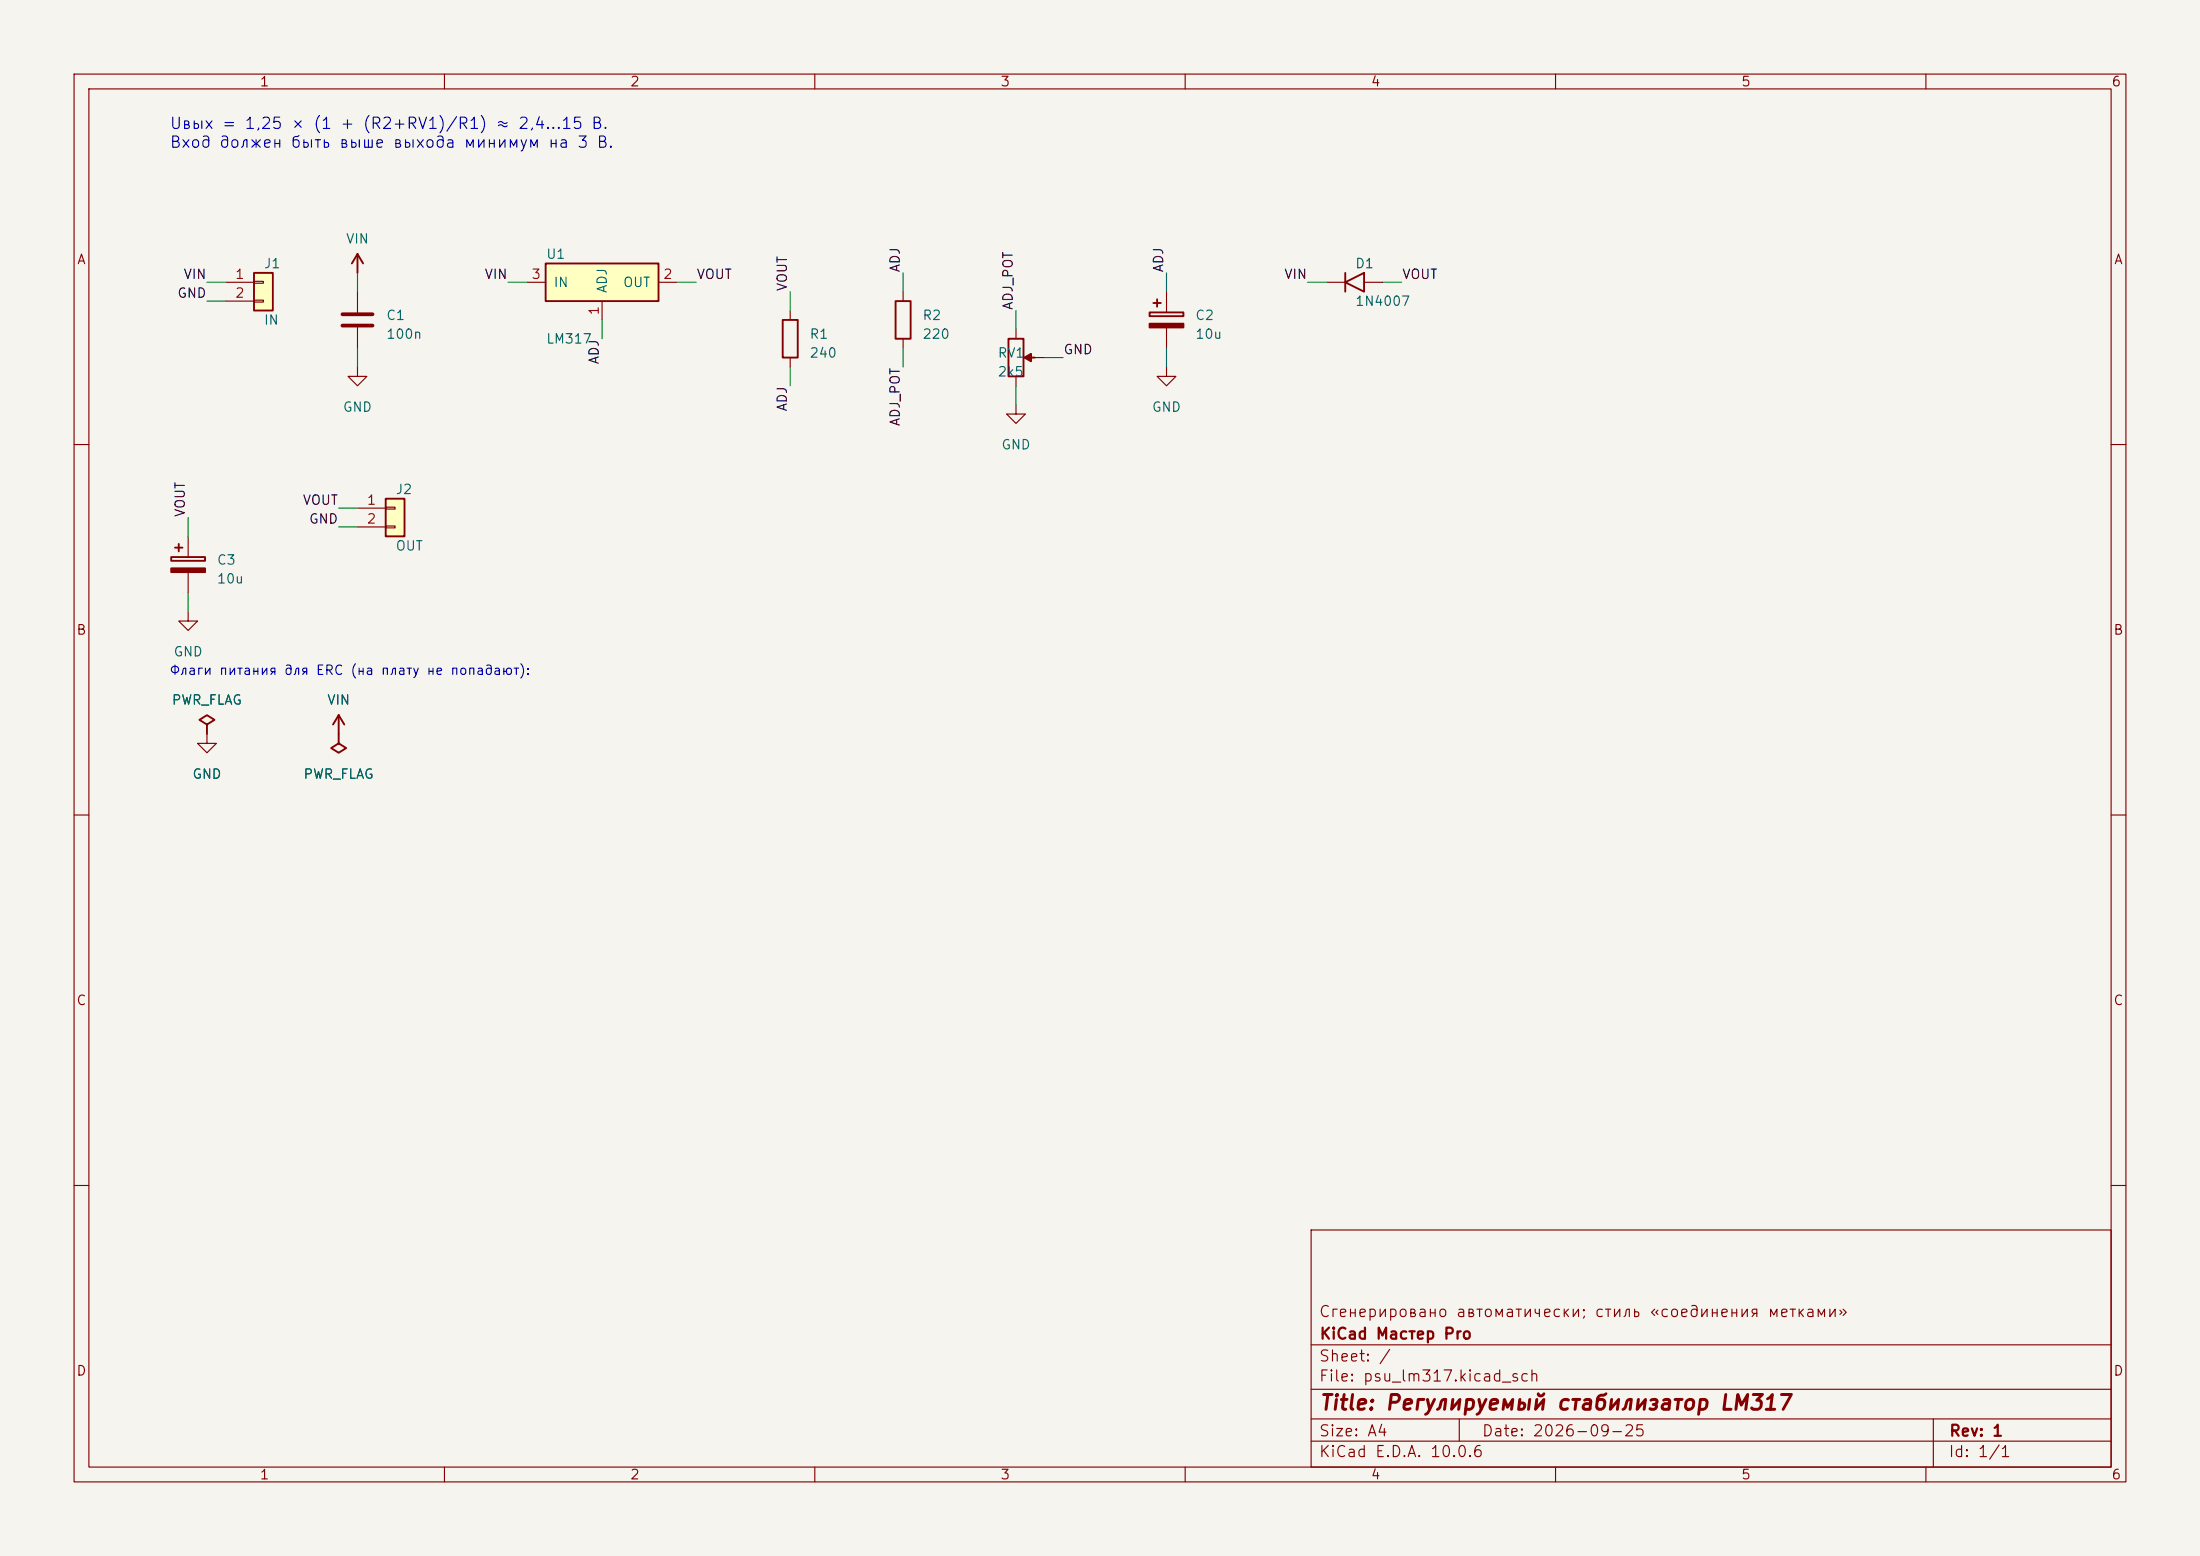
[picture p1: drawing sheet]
(kicad_sch (version 20231120) (generator "eeschema") (generator_version "8.0")
 (paper "A4")
 (title_block (title "Регулируемый стабилизатор LM317") (date "2026-09-25") (rev "1") (company "KiCad Мастер Pro") (comment 1 "Сгенерировано автоматически; стиль «соединения метками»"))
 (lib_symbols (symbol "KiCadMaster:Conn_01x02" (pin_numbers) (pin_names (offset 0) hide) (exclude_from_sim no) (in_bom yes) (on_board yes) (property "Reference" "J" (at 0 5.08 0) (effects (font (size 1.27 1.27)))) (property "Value" "Conn_01x02" (at 0 -2.54 0) (effects (font (size 1.27 1.27)))) (property "Footprint" "" (at 0 0 0) (effects (font (size 1.27 1.27)) hide)) (property "Datasheet" "~" (at 0 0 0) (effects (font (size 1.27 1.27)) hide)) (property "Description" "Разъём" (at 0 0 0) (effects (font (size 1.27 1.27)) hide)) (symbol "Conn_01x02_0_1" (rectangle (start -1.27 3.81) (end 1.27 -1.27) (stroke (width 0.254) (type default)) (fill (type background))) (rectangle (start -1.27 2.667) (end 0 2.413) (stroke (width 0.1524) (type default)) (fill (type none))) (rectangle (start -1.27 0.127) (end 0 -0.127) (stroke (width 0.1524) (type default)) (fill (type none)))) (symbol "Conn_01x02_1_1" (pin passive line (at -5.08 2.54 0) (length 3.81) (name "Pin_1" (effects (font (size 1.27 1.27)))) (number "1" (effects (font (size 1.27 1.27))))) (pin passive line (at -5.08 0 0) (length 3.81) (name "Pin_2" (effects (font (size 1.27 1.27)))) (number "2" (effects (font (size 1.27 1.27))))))) (symbol "KiCadMaster:C" (pin_numbers hide) (pin_names (offset 0) hide) (exclude_from_sim no) (in_bom yes) (on_board yes) (property "Reference" "C" (at 3.81 0.635 0) (effects (font (size 1.27 1.27)))) (property "Value" "C" (at 3.81 -1.905 0) (effects (font (size 1.27 1.27)))) (property "Footprint" "" (at 0 0 0) (effects (font (size 1.27 1.27)) hide)) (property "Datasheet" "~" (at 0 0 0) (effects (font (size 1.27 1.27)) hide)) (property "Description" "Конденсатор" (at 0 0 0) (effects (font (size 1.27 1.27)) hide)) (symbol "C_0_1" (polyline (pts (xy -2.032 0.762) (xy 2.032 0.762)) (stroke (width 0.508) (type default)) (fill (type none))) (polyline (pts (xy -2.032 -0.762) (xy 2.032 -0.762)) (stroke (width 0.508) (type default)) (fill (type none)))) (symbol "C_1_1" (pin passive line (at 0 3.81 270) (length 3.048) (name "~" (effects (font (size 1.27 1.27)))) (number "1" (effects (font (size 1.27 1.27))))) (pin passive line (at 0 -3.81 90) (length 3.048) (name "~" (effects (font (size 1.27 1.27)))) (number "2" (effects (font (size 1.27 1.27))))))) (symbol "KiCadMaster:LM317" (pin_numbers) (pin_names (offset 1.016)) (exclude_from_sim no) (in_bom yes) (on_board yes) (property "Reference" "U" (at -7.62 3.81 0) (effects (font (size 1.27 1.27)))) (property "Value" "LM317" (at -7.62 -7.62 0) (effects (font (size 1.27 1.27)))) (property "Footprint" "" (at 0 0 0) (effects (font (size 1.27 1.27)) hide)) (property "Datasheet" "~" (at 0 0 0) (effects (font (size 1.27 1.27)) hide)) (property "Description" "Регулируемый стабилизатор LM317, TO-220" (at 0 0 0) (effects (font (size 1.27 1.27)) hide)) (property "ki_keywords" "regulator adjustable" (at 0 0 0) (effects (font (size 1.27 1.27)) hide)) (symbol "LM317_0_1" (rectangle (start -7.62 2.54) (end 7.62 -2.54) (stroke (width 0.254) (type default)) (fill (type background)))) (symbol "LM317_1_1" (pin power_in line (at -10.16 0 0) (length 2.54) (name "IN" (effects (font (size 1.27 1.27)))) (number "3" (effects (font (size 1.27 1.27))))) (pin power_out line (at 10.16 0 180) (length 2.54) (name "OUT" (effects (font (size 1.27 1.27)))) (number "2" (effects (font (size 1.27 1.27))))) (pin input line (at 0 -5.08 90) (length 2.54) (name "ADJ" (effects (font (size 1.27 1.27)))) (number "1" (effects (font (size 1.27 1.27))))))) (symbol "KiCadMaster:R" (pin_numbers hide) (pin_names (offset 0) hide) (exclude_from_sim no) (in_bom yes) (on_board yes) (property "Reference" "R" (at 2.54 0.635 0) (effects (font (size 1.27 1.27)))) (property "Value" "R" (at 2.54 -1.905 0) (effects (font (size 1.27 1.27)))) (property "Footprint" "" (at 0 0 0) (effects (font (size 1.27 1.27)) hide)) (property "Datasheet" "~" (at 0 0 0) (effects (font (size 1.27 1.27)) hide)) (property "Description" "Резистор" (at 0 0 0) (effects (font (size 1.27 1.27)) hide)) (symbol "R_0_1" (rectangle (start -1.016 -2.54) (end 1.016 2.54) (stroke (width 0.254) (type default)) (fill (type none)))) (symbol "R_1_1" (pin passive line (at 0 3.81 270) (length 1.27) (name "~" (effects (font (size 1.27 1.27)))) (number "1" (effects (font (size 1.27 1.27))))) (pin passive line (at 0 -3.81 90) (length 1.27) (name "~" (effects (font (size 1.27 1.27)))) (number "2" (effects (font (size 1.27 1.27))))))) (symbol "KiCadMaster:R_Potentiometer" (pin_numbers hide) (pin_names (offset 0) hide) (exclude_from_sim no) (in_bom yes) (on_board yes) (property "Reference" "RV" (at -2.54 0.635 0) (effects (font (size 1.27 1.27)))) (property "Value" "R_Potentiometer" (at -2.54 -1.905 0) (effects (font (size 1.27 1.27)))) (property "Footprint" "" (at 0 0 0) (effects (font (size 1.27 1.27)) hide)) (property "Datasheet" "~" (at 0 0 0) (effects (font (size 1.27 1.27)) hide)) (property "Description" "Потенциометр" (at 0 0 0) (effects (font (size 1.27 1.27)) hide)) (symbol "R_Potentiometer_0_1" (rectangle (start -1.016 -2.54) (end 1.016 2.54) (stroke (width 0.254) (type default)) (fill (type none))) (polyline (pts (xy 2.54 0) (xy 1.524 0)) (stroke (width 0.254) (type default)) (fill (type none))) (polyline (pts (xy 1.143 0) (xy 2.032 0.508) (xy 2.032 -0.508) (xy 1.143 0)) (stroke (width 0.254) (type default)) (fill (type outline)))) (symbol "R_Potentiometer_1_1" (pin passive line (at 0 3.81 270) (length 1.27) (name "1" (effects (font (size 1.27 1.27)))) (number "1" (effects (font (size 1.27 1.27))))) (pin passive line (at 3.81 0 180) (length 1.27) (name "2" (effects (font (size 1.27 1.27)))) (number "2" (effects (font (size 1.27 1.27))))) (pin passive line (at 0 -3.81 90) (length 1.27) (name "3" (effects (font (size 1.27 1.27)))) (number "3" (effects (font (size 1.27 1.27))))))) (symbol "KiCadMaster:C_Polarized" (pin_numbers hide) (pin_names (offset 0) hide) (exclude_from_sim no) (in_bom yes) (on_board yes) (property "Reference" "C" (at 3.81 0.635 0) (effects (font (size 1.27 1.27)))) (property "Value" "C_Polarized" (at 3.81 -1.905 0) (effects (font (size 1.27 1.27)))) (property "Footprint" "" (at 0 0 0) (effects (font (size 1.27 1.27)) hide)) (property "Datasheet" "~" (at 0 0 0) (effects (font (size 1.27 1.27)) hide)) (property "Description" "Полярный конденсатор" (at 0 0 0) (effects (font (size 1.27 1.27)) hide)) (symbol "C_Polarized_0_1" (rectangle (start -2.286 0.508) (end 2.286 1.016) (stroke (width 0.254) (type default)) (fill (type none))) (rectangle (start -2.286 -1.016) (end 2.286 -0.508) (stroke (width 0.254) (type default)) (fill (type outline))) (polyline (pts (xy -1.778 2.286) (xy -0.762 2.286)) (stroke (width 0.254) (type default)) (fill (type none))) (polyline (pts (xy -1.27 2.794) (xy -1.27 1.778)) (stroke (width 0.254) (type default)) (fill (type none)))) (symbol "C_Polarized_1_1" (pin passive line (at 0 3.81 270) (length 2.794) (name "~" (effects (font (size 1.27 1.27)))) (number "1" (effects (font (size 1.27 1.27))))) (pin passive line (at 0 -3.81 90) (length 2.794) (name "~" (effects (font (size 1.27 1.27)))) (number "2" (effects (font (size 1.27 1.27))))))) (symbol "KiCadMaster:D" (pin_numbers hide) (pin_names (offset 0) hide) (exclude_from_sim no) (in_bom yes) (on_board yes) (property "Reference" "D" (at 0 2.54 0) (effects (font (size 1.27 1.27)))) (property "Value" "D" (at 0 -2.54 0) (effects (font (size 1.27 1.27)))) (property "Footprint" "" (at 0 0 0) (effects (font (size 1.27 1.27)) hide)) (property "Datasheet" "~" (at 0 0 0) (effects (font (size 1.27 1.27)) hide)) (property "Description" "Диод" (at 0 0 0) (effects (font (size 1.27 1.27)) hide)) (symbol "D_0_1" (polyline (pts (xy 1.27 1.27) (xy 1.27 -1.27) (xy -1.27 0) (xy 1.27 1.27)) (stroke (width 0.254) (type default)) (fill (type none))) (polyline (pts (xy -1.27 1.27) (xy -1.27 -1.27)) (stroke (width 0.254) (type default)) (fill (type none)))) (symbol "D_1_1" (pin passive line (at -3.81 0 0) (length 2.54) (name "K" (effects (font (size 1.27 1.27)))) (number "1" (effects (font (size 1.27 1.27))))) (pin passive line (at 3.81 0 180) (length 2.54) (name "A" (effects (font (size 1.27 1.27)))) (number "2" (effects (font (size 1.27 1.27))))))) (symbol "KiCadMaster:VIN" (power) (pin_numbers hide) (pin_names (offset 0) hide) (exclude_from_sim no) (in_bom yes) (on_board yes) (property "Reference" "#PWR" (at 0 -3.81 0) (effects (font (size 1.27 1.27)) hide)) (property "Value" "VIN" (at 0 3.556 0) (effects (font (size 1.27 1.27)))) (property "Footprint" "" (at 0 0 0) (effects (font (size 1.27 1.27)) hide)) (property "Datasheet" "~" (at 0 0 0) (effects (font (size 1.27 1.27)) hide)) (property "Description" "Символ питания: VIN" (at 0 0 0) (effects (font (size 1.27 1.27)) hide)) (symbol "VIN_0_1" (polyline (pts (xy -0.762 1.27) (xy 0 2.54)) (stroke (width 0.254) (type default)) (fill (type none))) (polyline (pts (xy 0 0) (xy 0 2.54)) (stroke (width 0.254) (type default)) (fill (type none))) (polyline (pts (xy 0 2.54) (xy 0.762 1.27)) (stroke (width 0.254) (type default)) (fill (type none)))) (symbol "VIN_1_1" (pin power_in line (at 0 0 90) (length 0) hide (name "VIN" (effects (font (size 1.27 1.27)))) (number "1" (effects (font (size 1.27 1.27))))))) (symbol "KiCadMaster:GND" (power) (pin_numbers hide) (pin_names (offset 0) hide) (exclude_from_sim no) (in_bom yes) (on_board yes) (property "Reference" "#PWR" (at 0 -6.35 0) (effects (font (size 1.27 1.27)) hide)) (property "Value" "GND" (at 0 -3.81 0) (effects (font (size 1.27 1.27)))) (property "Footprint" "" (at 0 0 0) (effects (font (size 1.27 1.27)) hide)) (property "Datasheet" "~" (at 0 0 0) (effects (font (size 1.27 1.27)) hide)) (property "Description" "Символ питания: GND" (at 0 0 0) (effects (font (size 1.27 1.27)) hide)) (symbol "GND_0_1" (polyline (pts (xy 0 0) (xy 0 -1.27) (xy 1.27 -1.27) (xy 0 -2.54) (xy -1.27 -1.27) (xy 0 -1.27)) (stroke (width 0) (type default)) (fill (type none)))) (symbol "GND_1_1" (pin power_in line (at 0 0 270) (length 0) hide (name "GND" (effects (font (size 1.27 1.27)))) (number "1" (effects (font (size 1.27 1.27))))))) (symbol "KiCadMaster:PWR_FLAG" (power) (pin_numbers hide) (pin_names (offset 0) hide) (exclude_from_sim no) (in_bom yes) (on_board yes) (property "Reference" "#FLG" (at 0 1.905 0) (effects (font (size 1.27 1.27)) hide)) (property "Value" "PWR_FLAG" (at 0 3.81 0) (effects (font (size 1.27 1.27)))) (property "Footprint" "" (at 0 0 0) (effects (font (size 1.27 1.27)) hide)) (property "Datasheet" "~" (at 0 0 0) (effects (font (size 1.27 1.27)) hide)) (property "Description" "Флаг: цепь запитана извне (для ERC)" (at 0 0 0) (effects (font (size 1.27 1.27)) hide)) (symbol "PWR_FLAG_0_1" (polyline (pts (xy 0 0) (xy 0 1.27) (xy -1.016 1.905) (xy 0 2.54) (xy 1.016 1.905) (xy 0 1.27)) (stroke (width 0.254) (type default)) (fill (type none)))) (symbol "PWR_FLAG_1_1" (pin power_out line (at 0 0 90) (length 0) hide (name "pwr" (effects (font (size 1.27 1.27)))) (number "1" (effects (font (size 1.27 1.27))))))))
 (symbol (lib_id "KiCadMaster:Conn_01x02") (at 35.56 40.64 0) (unit 1) (exclude_from_sim no) (in_bom yes) (on_board yes) (dnp no) (property "Reference" "J1" (at 35.56 35.56 0) (effects (font (size 1.27 1.27)) (justify left))) (property "Value" "IN" (at 35.56 43.18 0) (effects (font (size 1.27 1.27)) (justify left))) (property "Footprint" "TerminalBlock_Phoenix:TerminalBlock_Phoenix_MKDS-1,5-2_1x02_P5.08mm_Horizontal" (at 35.56 40.64 0) (effects (font (size 1.27 1.27)) hide)) (property "Datasheet" "~" (at 35.56 40.64 0) (effects (font (size 1.27 1.27)) hide)) (property "Description" "Вход до 30 В" (at 35.56 40.64 0) (effects (font (size 1.27 1.27)) hide)) (pin "1") (pin "2"))
 (wire (pts (xy 30.48 38.1) (xy 27.94 38.1)) (stroke (width 0) (type default)))
 (label "VIN" (at 27.94 38.1 180) (fields_autoplaced yes) (effects (font (size 1.27 1.27)) (justify right bottom)))
 (wire (pts (xy 30.48 40.64) (xy 27.94 40.64)) (stroke (width 0) (type default)))
 (label "GND" (at 27.94 40.64 180) (fields_autoplaced yes) (effects (font (size 1.27 1.27)) (justify right bottom)))
 (symbol (lib_id "KiCadMaster:C") (at 48.26 43.18 0) (unit 1) (exclude_from_sim no) (in_bom yes) (on_board yes) (dnp no) (property "Reference" "C1" (at 52.07 42.545 0) (effects (font (size 1.27 1.27)) (justify left))) (property "Value" "100n" (at 52.07 45.085 0) (effects (font (size 1.27 1.27)) (justify left))) (property "Footprint" "Capacitor_SMD:C_0805_2012Metric" (at 48.26 43.18 0) (effects (font (size 1.27 1.27)) hide)) (property "Datasheet" "~" (at 48.26 43.18 0) (effects (font (size 1.27 1.27)) hide)) (property "Description" "Входной (по даташиту 0,1 мкФ)" (at 48.26 43.18 0) (effects (font (size 1.27 1.27)) hide)) (pin "1") (pin "2"))
 (wire (pts (xy 48.26 39.37) (xy 48.26 36.83)) (stroke (width 0) (type default)))
 (symbol (lib_id "KiCadMaster:VIN") (at 48.26 36.83 0) (unit 1) (exclude_from_sim no) (in_bom yes) (on_board yes) (dnp no) (property "Reference" "#PWR01" (at 48.26 36.83 0) (effects (font (size 1.27 1.27)) hide)) (property "Value" "VIN" (at 48.26 32.23 0) (effects (font (size 1.27 1.27)))) (property "Footprint" "" (at 48.26 36.83 0) (effects (font (size 1.27 1.27)) hide)) (property "Datasheet" "" (at 48.26 36.83 0) (effects (font (size 1.27 1.27)) hide)) (property "Description" "" (at 48.26 36.83 0) (effects (font (size 1.27 1.27)) hide)) (pin "1"))
 (wire (pts (xy 48.26 46.99) (xy 48.26 49.53)) (stroke (width 0) (type default)))
 (symbol (lib_id "KiCadMaster:GND") (at 48.26 49.53 0) (unit 1) (exclude_from_sim no) (in_bom yes) (on_board yes) (dnp no) (property "Reference" "#PWR02" (at 48.26 49.53 0) (effects (font (size 1.27 1.27)) hide)) (property "Value" "GND" (at 48.26 54.93 0) (effects (font (size 1.27 1.27)))) (property "Footprint" "" (at 48.26 49.53 0) (effects (font (size 1.27 1.27)) hide)) (property "Datasheet" "" (at 48.26 49.53 0) (effects (font (size 1.27 1.27)) hide)) (property "Description" "" (at 48.26 49.53 0) (effects (font (size 1.27 1.27)) hide)) (pin "1"))
 (symbol (lib_id "KiCadMaster:LM317") (at 81.28 38.1 0) (unit 1) (exclude_from_sim no) (in_bom yes) (on_board yes) (dnp no) (property "Reference" "U1" (at 73.66 34.29 0) (effects (font (size 1.27 1.27)) (justify left))) (property "Value" "LM317" (at 73.66 45.72 0) (effects (font (size 1.27 1.27)) (justify left))) (property "Footprint" "Package_TO_SOT_THT:TO-220-3_Vertical" (at 81.28 38.1 0) (effects (font (size 1.27 1.27)) hide)) (property "Datasheet" "~" (at 81.28 38.1 0) (effects (font (size 1.27 1.27)) hide)) (property "Description" "Регулируемый стабилизатор" (at 81.28 38.1 0) (effects (font (size 1.27 1.27)) hide)) (pin "3") (pin "2") (pin "1"))
 (wire (pts (xy 71.12 38.1) (xy 68.58 38.1)) (stroke (width 0) (type default)))
 (label "VIN" (at 68.58 38.1 180) (fields_autoplaced yes) (effects (font (size 1.27 1.27)) (justify right bottom)))
 (wire (pts (xy 91.44 38.1) (xy 93.98 38.1)) (stroke (width 0) (type default)))
 (label "VOUT" (at 93.98 38.1 0) (fields_autoplaced yes) (effects (font (size 1.27 1.27)) (justify left bottom)))
 (wire (pts (xy 81.28 43.18) (xy 81.28 45.72)) (stroke (width 0) (type default)))
 (label "ADJ" (at 81.28 45.72 270) (fields_autoplaced yes) (effects (font (size 1.27 1.27)) (justify right bottom)))
 (symbol (lib_id "KiCadMaster:R") (at 106.68 45.72 0) (unit 1) (exclude_from_sim no) (in_bom yes) (on_board yes) (dnp no) (property "Reference" "R1" (at 109.22 45.085 0) (effects (font (size 1.27 1.27)) (justify left))) (property "Value" "240" (at 109.22 47.625 0) (effects (font (size 1.27 1.27)) (justify left))) (property "Footprint" "Resistor_SMD:R_0805_2012Metric" (at 106.68 45.72 0) (effects (font (size 1.27 1.27)) hide)) (property "Datasheet" "~" (at 106.68 45.72 0) (effects (font (size 1.27 1.27)) hide)) (property "Description" "Задаёт ток делителя ≈ 5 мА" (at 106.68 45.72 0) (effects (font (size 1.27 1.27)) hide)) (pin "1") (pin "2"))
 (wire (pts (xy 106.68 41.91) (xy 106.68 39.37)) (stroke (width 0) (type default)))
 (label "VOUT" (at 106.68 39.37 90) (fields_autoplaced yes) (effects (font (size 1.27 1.27)) (justify left bottom)))
 (wire (pts (xy 106.68 49.53) (xy 106.68 52.07)) (stroke (width 0) (type default)))
 (label "ADJ" (at 106.68 52.07 270) (fields_autoplaced yes) (effects (font (size 1.27 1.27)) (justify right bottom)))
 (symbol (lib_id "KiCadMaster:R") (at 121.92 43.18 0) (unit 1) (exclude_from_sim no) (in_bom yes) (on_board yes) (dnp no) (property "Reference" "R2" (at 124.46 42.545 0) (effects (font (size 1.27 1.27)) (justify left))) (property "Value" "220" (at 124.46 45.085 0) (effects (font (size 1.27 1.27)) (justify left))) (property "Footprint" "Resistor_SMD:R_0805_2012Metric" (at 121.92 43.18 0) (effects (font (size 1.27 1.27)) hide)) (property "Datasheet" "~" (at 121.92 43.18 0) (effects (font (size 1.27 1.27)) hide)) (property "Description" "Минимальное сопротивление нижнего плеча" (at 121.92 43.18 0) (effects (font (size 1.27 1.27)) hide)) (pin "1") (pin "2"))
 (wire (pts (xy 121.92 39.37) (xy 121.92 36.83)) (stroke (width 0) (type default)))
 (label "ADJ" (at 121.92 36.83 90) (fields_autoplaced yes) (effects (font (size 1.27 1.27)) (justify left bottom)))
 (wire (pts (xy 121.92 46.99) (xy 121.92 49.53)) (stroke (width 0) (type default)))
 (label "ADJ_POT" (at 121.92 49.53 270) (fields_autoplaced yes) (effects (font (size 1.27 1.27)) (justify right bottom)))
 (symbol (lib_id "KiCadMaster:R_Potentiometer") (at 137.16 48.26 0) (unit 1) (exclude_from_sim no) (in_bom yes) (on_board yes) (dnp no) (property "Reference" "RV1" (at 134.62 47.625 0) (effects (font (size 1.27 1.27)) (justify left))) (property "Value" "2k5" (at 134.62 50.165 0) (effects (font (size 1.27 1.27)) (justify left))) (property "Footprint" "Potentiometer_THT:Potentiometer_Alps_RK09K_Single_Vertical" (at 137.16 48.26 0) (effects (font (size 1.27 1.27)) hide)) (property "Datasheet" "~" (at 137.16 48.26 0) (effects (font (size 1.27 1.27)) hide)) (property "Description" "Регулировка напряжения" (at 137.16 48.26 0) (effects (font (size 1.27 1.27)) hide)) (pin "1") (pin "2") (pin "3"))
 (wire (pts (xy 137.16 44.45) (xy 137.16 41.91)) (stroke (width 0) (type default)))
 (label "ADJ_POT" (at 137.16 41.91 90) (fields_autoplaced yes) (effects (font (size 1.27 1.27)) (justify left bottom)))
 (wire (pts (xy 140.97 48.26) (xy 143.51 48.26)) (stroke (width 0) (type default)))
 (label "GND" (at 143.51 48.26 0) (fields_autoplaced yes) (effects (font (size 1.27 1.27)) (justify left bottom)))
 (wire (pts (xy 137.16 52.07) (xy 137.16 54.61)) (stroke (width 0) (type default)))
 (symbol (lib_id "KiCadMaster:GND") (at 137.16 54.61 0) (unit 1) (exclude_from_sim no) (in_bom yes) (on_board yes) (dnp no) (property "Reference" "#PWR03" (at 137.16 54.61 0) (effects (font (size 1.27 1.27)) hide)) (property "Value" "GND" (at 137.16 60.01 0) (effects (font (size 1.27 1.27)))) (property "Footprint" "" (at 137.16 54.61 0) (effects (font (size 1.27 1.27)) hide)) (property "Datasheet" "" (at 137.16 54.61 0) (effects (font (size 1.27 1.27)) hide)) (property "Description" "" (at 137.16 54.61 0) (effects (font (size 1.27 1.27)) hide)) (pin "1"))
 (symbol (lib_id "KiCadMaster:C_Polarized") (at 157.48 43.18 0) (unit 1) (exclude_from_sim no) (in_bom yes) (on_board yes) (dnp no) (property "Reference" "C2" (at 161.29 42.545 0) (effects (font (size 1.27 1.27)) (justify left))) (property "Value" "10u" (at 161.29 45.085 0) (effects (font (size 1.27 1.27)) (justify left))) (property "Footprint" "Capacitor_THT:CP_Radial_D5.0mm_P2.00mm" (at 157.48 43.18 0) (effects (font (size 1.27 1.27)) hide)) (property "Datasheet" "~" (at 157.48 43.18 0) (effects (font (size 1.27 1.27)) hide)) (property "Description" "Подавление пульсаций на ADJ" (at 157.48 43.18 0) (effects (font (size 1.27 1.27)) hide)) (pin "1") (pin "2"))
 (wire (pts (xy 157.48 39.37) (xy 157.48 36.83)) (stroke (width 0) (type default)))
 (label "ADJ" (at 157.48 36.83 90) (fields_autoplaced yes) (effects (font (size 1.27 1.27)) (justify left bottom)))
 (wire (pts (xy 157.48 46.99) (xy 157.48 49.53)) (stroke (width 0) (type default)))
 (symbol (lib_id "KiCadMaster:GND") (at 157.48 49.53 0) (unit 1) (exclude_from_sim no) (in_bom yes) (on_board yes) (dnp no) (property "Reference" "#PWR04" (at 157.48 49.53 0) (effects (font (size 1.27 1.27)) hide)) (property "Value" "GND" (at 157.48 54.93 0) (effects (font (size 1.27 1.27)))) (property "Footprint" "" (at 157.48 49.53 0) (effects (font (size 1.27 1.27)) hide)) (property "Datasheet" "" (at 157.48 49.53 0) (effects (font (size 1.27 1.27)) hide)) (property "Description" "" (at 157.48 49.53 0) (effects (font (size 1.27 1.27)) hide)) (pin "1"))
 (symbol (lib_id "KiCadMaster:D") (at 182.88 38.1 0) (unit 1) (exclude_from_sim no) (in_bom yes) (on_board yes) (dnp no) (property "Reference" "D1" (at 182.88 35.56 0) (effects (font (size 1.27 1.27)) (justify left))) (property "Value" "1N4007" (at 182.88 40.64 0) (effects (font (size 1.27 1.27)) (justify left))) (property "Footprint" "Diode_THT:D_DO-41_SOD81_P10.16mm_Horizontal" (at 182.88 38.1 0) (effects (font (size 1.27 1.27)) hide)) (property "Datasheet" "~" (at 182.88 38.1 0) (effects (font (size 1.27 1.27)) hide)) (property "Description" "Защита при КЗ входа (разряд выходной ёмкости)" (at 182.88 38.1 0) (effects (font (size 1.27 1.27)) hide)) (pin "1") (pin "2"))
 (wire (pts (xy 179.07 38.1) (xy 176.53 38.1)) (stroke (width 0) (type default)))
 (label "VIN" (at 176.53 38.1 180) (fields_autoplaced yes) (effects (font (size 1.27 1.27)) (justify right bottom)))
 (wire (pts (xy 186.69 38.1) (xy 189.23 38.1)) (stroke (width 0) (type default)))
 (label "VOUT" (at 189.23 38.1 0) (fields_autoplaced yes) (effects (font (size 1.27 1.27)) (justify left bottom)))
 (symbol (lib_id "KiCadMaster:C_Polarized") (at 25.4 76.2 0) (unit 1) (exclude_from_sim no) (in_bom yes) (on_board yes) (dnp no) (property "Reference" "C3" (at 29.21 75.565 0) (effects (font (size 1.27 1.27)) (justify left))) (property "Value" "10u" (at 29.21 78.105 0) (effects (font (size 1.27 1.27)) (justify left))) (property "Footprint" "Capacitor_THT:CP_Radial_D5.0mm_P2.00mm" (at 25.4 76.2 0) (effects (font (size 1.27 1.27)) hide)) (property "Datasheet" "~" (at 25.4 76.2 0) (effects (font (size 1.27 1.27)) hide)) (property "Description" "Выходной (по даташиту ≥1 мкФ)" (at 25.4 76.2 0) (effects (font (size 1.27 1.27)) hide)) (pin "1") (pin "2"))
 (wire (pts (xy 25.4 72.39) (xy 25.4 69.85)) (stroke (width 0) (type default)))
 (label "VOUT" (at 25.4 69.85 90) (fields_autoplaced yes) (effects (font (size 1.27 1.27)) (justify left bottom)))
 (wire (pts (xy 25.4 80.01) (xy 25.4 82.55)) (stroke (width 0) (type default)))
 (symbol (lib_id "KiCadMaster:GND") (at 25.4 82.55 0) (unit 1) (exclude_from_sim no) (in_bom yes) (on_board yes) (dnp no) (property "Reference" "#PWR05" (at 25.4 82.55 0) (effects (font (size 1.27 1.27)) hide)) (property "Value" "GND" (at 25.4 87.95 0) (effects (font (size 1.27 1.27)))) (property "Footprint" "" (at 25.4 82.55 0) (effects (font (size 1.27 1.27)) hide)) (property "Datasheet" "" (at 25.4 82.55 0) (effects (font (size 1.27 1.27)) hide)) (property "Description" "" (at 25.4 82.55 0) (effects (font (size 1.27 1.27)) hide)) (pin "1"))
 (symbol (lib_id "KiCadMaster:Conn_01x02") (at 53.34 71.12 0) (unit 1) (exclude_from_sim no) (in_bom yes) (on_board yes) (dnp no) (property "Reference" "J2" (at 53.34 66.04 0) (effects (font (size 1.27 1.27)) (justify left))) (property "Value" "OUT" (at 53.34 73.66 0) (effects (font (size 1.27 1.27)) (justify left))) (property "Footprint" "TerminalBlock_Phoenix:TerminalBlock_Phoenix_MKDS-1,5-2_1x02_P5.08mm_Horizontal" (at 53.34 71.12 0) (effects (font (size 1.27 1.27)) hide)) (property "Datasheet" "~" (at 53.34 71.12 0) (effects (font (size 1.27 1.27)) hide)) (property "Description" "Выход" (at 53.34 71.12 0) (effects (font (size 1.27 1.27)) hide)) (pin "1") (pin "2"))
 (wire (pts (xy 48.26 68.58) (xy 45.72 68.58)) (stroke (width 0) (type default)))
 (label "VOUT" (at 45.72 68.58 180) (fields_autoplaced yes) (effects (font (size 1.27 1.27)) (justify right bottom)))
 (wire (pts (xy 48.26 71.12) (xy 45.72 71.12)) (stroke (width 0) (type default)))
 (label "GND" (at 45.72 71.12 180) (fields_autoplaced yes) (effects (font (size 1.27 1.27)) (justify right bottom)))
 (text "Флаги питания для ERC (на плату не попадают):" (exclude_from_sim no) (at 22.86 91.44 0) (effects (font (size 1.27 1.27)) (justify left bottom)))
 (symbol (lib_id "KiCadMaster:GND") (at 27.94 99.06 0) (unit 1) (exclude_from_sim no) (in_bom yes) (on_board yes) (dnp no) (property "Reference" "#PWR06" (at 27.94 99.06 0) (effects (font (size 1.27 1.27)) hide)) (property "Value" "GND" (at 27.94 104.46 0) (effects (font (size 1.27 1.27)))) (property "Footprint" "" (at 27.94 99.06 0) (effects (font (size 1.27 1.27)) hide)) (property "Datasheet" "" (at 27.94 99.06 0) (effects (font (size 1.27 1.27)) hide)) (property "Description" "" (at 27.94 99.06 0) (effects (font (size 1.27 1.27)) hide)) (pin "1"))
 (symbol (lib_id "KiCadMaster:PWR_FLAG") (at 27.94 99.06 0) (unit 1) (exclude_from_sim no) (in_bom yes) (on_board yes) (dnp no) (property "Reference" "#FLG07" (at 27.94 99.06 0) (effects (font (size 1.27 1.27)) hide)) (property "Value" "PWR_FLAG" (at 27.94 94.46 0) (effects (font (size 1.27 1.27)))) (property "Footprint" "" (at 27.94 99.06 0) (effects (font (size 1.27 1.27)) hide)) (property "Datasheet" "" (at 27.94 99.06 0) (effects (font (size 1.27 1.27)) hide)) (property "Description" "" (at 27.94 99.06 0) (effects (font (size 1.27 1.27)) hide)) (pin "1"))
 (symbol (lib_id "KiCadMaster:VIN") (at 45.72 99.06 0) (unit 1) (exclude_from_sim no) (in_bom yes) (on_board yes) (dnp no) (property "Reference" "#PWR08" (at 45.72 99.06 0) (effects (font (size 1.27 1.27)) hide)) (property "Value" "VIN" (at 45.72 94.46 0) (effects (font (size 1.27 1.27)))) (property "Footprint" "" (at 45.72 99.06 0) (effects (font (size 1.27 1.27)) hide)) (property "Datasheet" "" (at 45.72 99.06 0) (effects (font (size 1.27 1.27)) hide)) (property "Description" "" (at 45.72 99.06 0) (effects (font (size 1.27 1.27)) hide)) (pin "1"))
 (symbol (lib_id "KiCadMaster:PWR_FLAG") (at 45.72 99.06 180) (unit 1) (exclude_from_sim no) (in_bom yes) (on_board yes) (dnp no) (property "Reference" "#FLG09" (at 45.72 99.06 0) (effects (font (size 1.27 1.27)) hide)) (property "Value" "PWR_FLAG" (at 45.72 104.46 0) (effects (font (size 1.27 1.27)))) (property "Footprint" "" (at 45.72 99.06 0) (effects (font (size 1.27 1.27)) hide)) (property "Datasheet" "" (at 45.72 99.06 0) (effects (font (size 1.27 1.27)) hide)) (property "Description" "" (at 45.72 99.06 0) (effects (font (size 1.27 1.27)) hide)) (pin "1"))
 (text "Uвых = 1,25 × (1 + (R2+RV1)/R1) ≈ 2,4…15 В." (exclude_from_sim no) (at 22.86 17.78 0) (effects (font (size 1.524 1.524)) (justify left bottom)))
 (text "Вход должен быть выше выхода минимум на 3 В." (exclude_from_sim no) (at 22.86 20.32 0) (effects (font (size 1.524 1.524)) (justify left bottom)))
 (sheet_instances (path "" (page "1"))))
